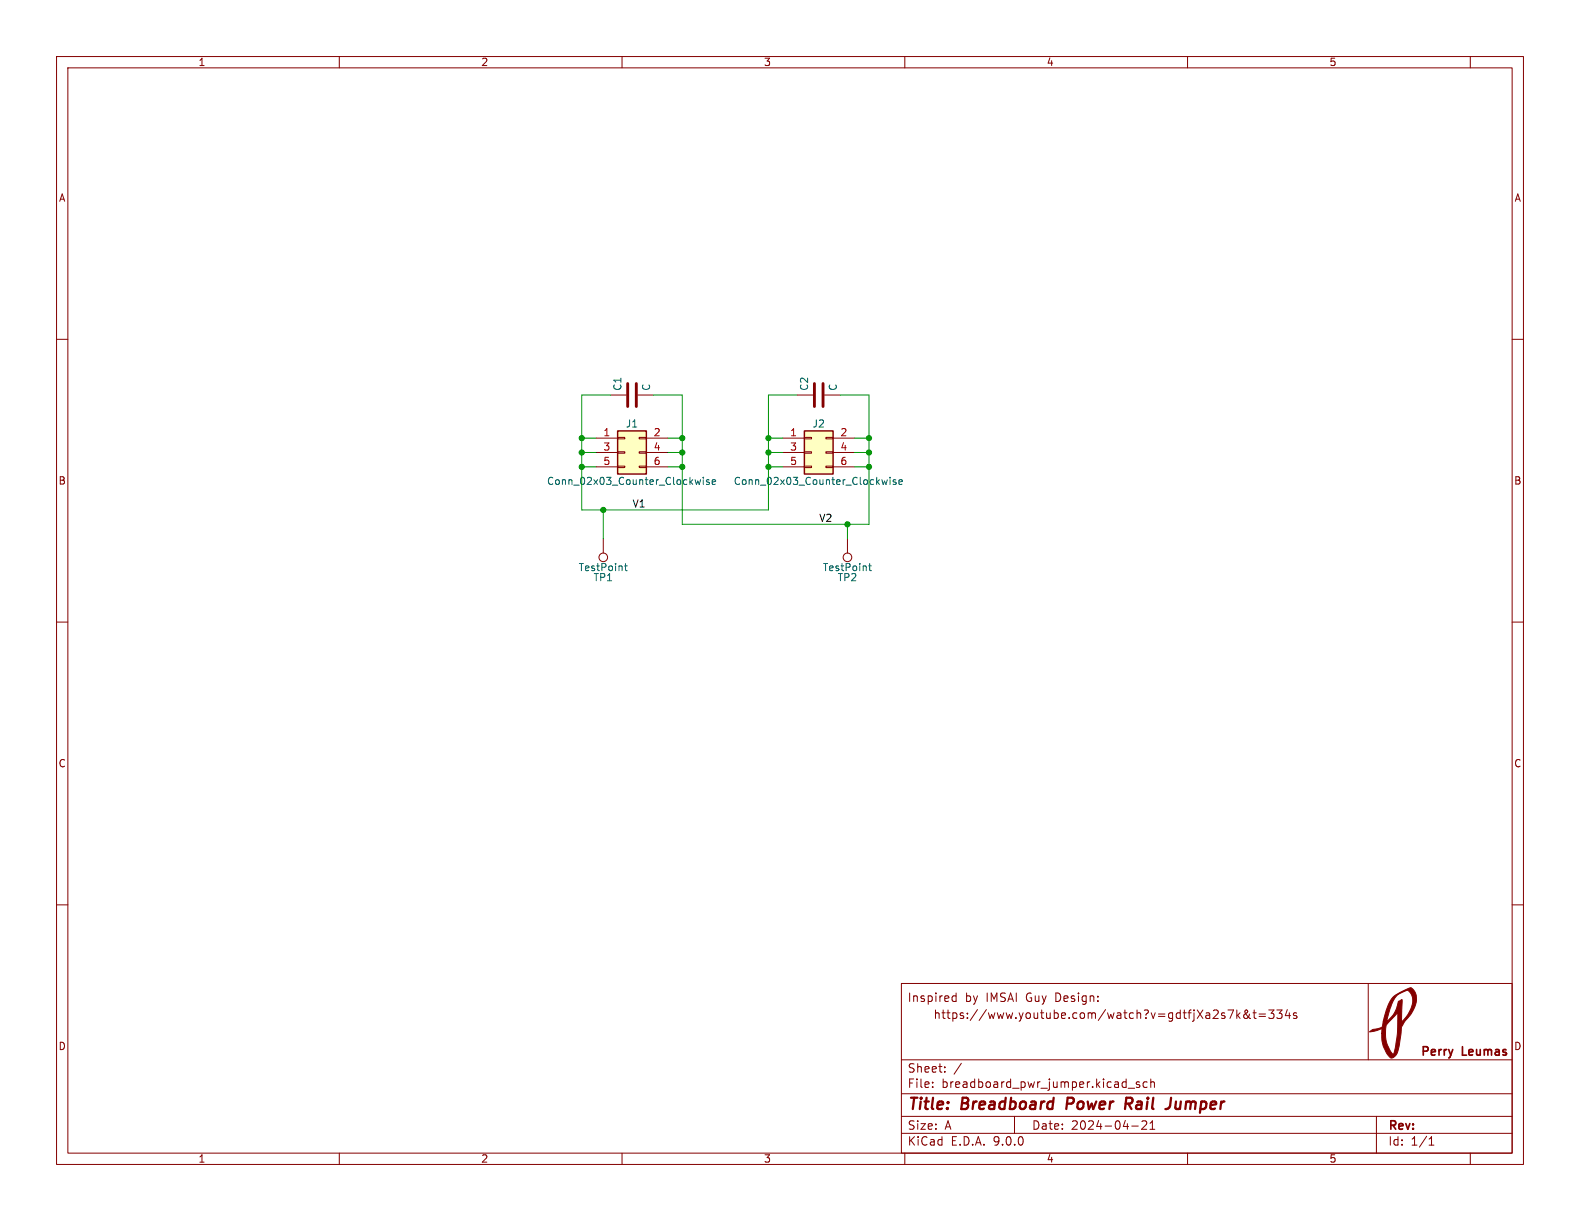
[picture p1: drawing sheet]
<svg xmlns="http://www.w3.org/2000/svg" width="279mm" height="216mm" viewBox="0 0 279 216" stroke-linecap="round" stroke-linejoin="round" font-family="sans-serif">
<g fill="none" stroke="#840000" stroke-width=".18">
<path d="M10 10h259.4v195.9h-259.4zM12 12h255.4v191.9h-255.4zM60 10v2M110 10v2M160 10v2M210 10v2M260 10v2M10 60h2M107.9 69.9h2.8M112.8 69.9h2.8M267.4 60h2M10 110h2"/>
<path d="M267.4 110h2M10 160h2M159.4 173.9h108v30h-108zM168.4 176.9l.2 .2 .5-.1M169.1 175.6v1.5M169.1 176.2l-.5-.1-.2 .1M217.1 178.6h1l-.6 1.5M218.7 178.6v1.5M218.9 179.5l.4 .6M219.3 179.1l-.6 .6M220.9 179.3l-.3 .6a.41 .41 0 0 1-.6 .1 .41 .41 0 0 1 .1-.6l.5-.5v-.2h-.4a1.44 1.44 0 0 0 .9 1.4M221.6 179.1h.5"/>
<path d="M221.8 178.6v1.3l.3 .2M222.6 179.3h1.2M222.6 179.7h1.2M224.4 178.6h.9l-.5 .6 .4 .1v.6l-.2 .2h-.4l-.2-.2M225.8 178.6h.9l-.5 .6 .4 .1v.6l-.2 .2h-.4l-.2-.2M227.6 178.5l-.3 1.1h.9M228 179.1v1M229.3 179.2l-.4-.1-.2 .2 .1 .2 .5 .2v.3h-.6M242 173.9v13.5M267.4 160h2M159.4 197.4h108M159.4 193.4h108"/>
<path d="M159.4 187.4h108M164.9 192.1v.2M164.9 191.4v.1M167.1 189.4v.2M167.1 188.7v.1M170 188l-1.3 1.9M179.4 197.4v3M199.5 192.4h1.1M200.1 199.1h1.2M201.5 191.4l-.4-.1-.2 .2 .1 .2 .5 .2v.3h-.6M201.9 198.3l.6-.1 .2 .1 .1 .3-.9 1.1h.9M202.9 191.4l-.5-.1-.3 .3v.4l.2 .2h.6"/>
<path d="M203.4 199.7h.8M203.4 198.6l.4-.4v1.5M203.5 191.4l.2-.1 .4 .1v.9M203.5 190.8v1.5M243.4 197.4v6.5M60 203.9v2M110 203.9v2M159.4 200.4h108M160 203.9v2M210 203.9v2M252.7 202.5h.9M252.7 201.4l.4-.4v1.5"/>
<path d="M260 203.9v2"/>
</g>
<path d="M188.8 194.1l-.2 2M199.5 195.2l.6 .9M199.9 194.1h-.7l-.3 2M200 195.1l-.9 .1M207.1 194.1l-.2 1.4M208 194.8l-.2 1 .3 .3" fill="none" stroke="#840000" stroke-width=".4"/>
<path d="M246.4 176.3l1.1-.8 2-.8a2.58 2.58 0 0 1 .6 3.5l-.7 1.2-.8 1a2.85 2.85 0 0 0-.9 2.5l-.3 2.1a2.54 2.54 0 0 1-1.3 2.1l-.2-.1-.6-.6-.7-1.3-.2-1.2-.1-1.2h.7l.1 1.2 .2 .8 .6 1.1 .5 .7 .3-1.2 .4-2.5 .1-3.8-1.4 1.5a2.09 2.09 0 0 0-.8 2.2h-.7l.1-.8-1.2 .4-1 .2a3.3 3.3 0 0 1 1.8-.7 1.04 1.04 0 0 0 .6-1.2h.7l.2-.2a5.6 5.6 0 0 0 1.8-3.3l.6-.3v3.9l1-1.2a3.6 3.6 0 0 0 .6-3.8 .68 .68 0 0 0-.9-.5l-1.3 .6-.7 .7-.8 1.9-.5 2.2h-.7l.9-2.9z" fill="#840000" stroke="#840000" stroke-width=".18"/>
<path d="M111 67.8v4.1M112.5 67.8v4.1" fill="none" stroke="#840000" stroke-width=".51"/>
<path d="M142.2 76.2h5.1v7.6h-5.1z" fill="#ffffc2"/>
<path d="M142.2 76.2h5.1v7.6h-5.1z" fill="none" stroke="#840000" stroke-width=".25"/>
<g fill="none" stroke="#840000" stroke-width=".18">
<path d="M138.4 77.5h3.8M142.2 77.3h1.3v.3h-1.3zM142.2 79.9h1.3v.2h-1.3zM146 77.3h1.3v.3h-1.3zM146 79.9h1.3v.2h-1.3zM147.3 77.5h3.8M106.7 95.3v2.5M138.4 80h3.8M138.4 82.6h3.8M142.2 82.4h1.3v.3h-1.3zM146 82.4h1.3v.3h-1.3zM147.3 80h3.8"/>
<path d="M147.3 82.6h3.8"/>
<circle cx="106.7" cy="98.6" r=".76"/>
</g>
<path d="M110.6 99.6v1.1l.3 .2M156.9 84.8l-.2 .9-.3-.6M157.4 84.4v.1M157.4 84.8v.9M158.4 84.9l-.3-.1-.2 .2 .1 .2 .4 .1v.3h-.5M159 85.2l.6-.1-.1-.2-.4-.1-.1 .2v.6h.5M110.4 100.1h.5" fill="none" stroke="#006464" stroke-width=".18"/>
<path d="M109.2 76.2h5.1v7.6h-5.1z" fill="#ffffc2"/>
<path d="M109.2 76.2h5.1v7.6h-5.1z" fill="none" stroke="#840000" stroke-width=".25"/>
<g fill="none" stroke="#840000" stroke-width=".18">
<path d="M105.4 77.5h3.8M109.2 77.3h1.3v.3h-1.3zM109.2 79.9h1.3v.2h-1.3zM113 77.3h1.3v.3h-1.3zM113 79.9h1.3v.2h-1.3zM114.3 77.5h3.8M141 69.9h2.8M145.8 69.9h2.8M105.4 80h3.8M105.4 82.6h3.8M109.2 82.4h1.3v.3h-1.3zM113 82.4h1.3v.3h-1.3z"/>
<path d="M114.3 80h3.8M114.3 82.6h3.8M149.9 95.3v2.5"/>
<circle cx="149.9" cy="98.6" r=".76"/>
</g>
<path d="M123.9 84.8l-.3 .9-.2-.6M124.4 84.4v.1M124.4 84.8v.9M125.4 84.9l-.3-.1-.2 .2 .1 .2 .4 .1v.3h-.5M125.9 85.2l.6-.1v-.2l-.4-.1-.2 .2 .1 .6h.5M153.8 99.6v1.1l.3 .2M153.6 100.1h.5" fill="none" stroke="#006464" stroke-width=".18"/>
<path d="M144 67.8v4.1M145.5 67.8v4.1" fill="none" stroke="#840000" stroke-width=".51"/>
<g fill="none" stroke="#009600" stroke-width=".18">
<path d="M102.9 77.5h2.5M107.9 69.9h-5v20.3h33v-20.3h5.1M115.6 69.9h5v22.8h33.1v-22.8h-5.1M118.1 77.5h2.5M135.9 77.5h2.5M151.1 77.5h2.6M102.9 80h2.5M102.9 82.6h2.5M106.7 90.2v5.1M118.1 80h2.5M118.1 82.6h2.5M135.9 80h2.5"/>
<path d="M135.9 82.6h2.5M149.9 92.7v2.6M151.1 80h2.6M151.1 82.6h2.6"/>
</g>
<g fill="#009600" stroke="#009600" stroke-width=".18">
<circle cx="153.7" cy="80" r=".46"/>
<circle cx="153.7" cy="82.6" r=".46"/>
<circle cx="153.7" cy="77.5" r=".46"/>
<circle cx="135.9" cy="80" r=".46"/>
<circle cx="135.9" cy="82.6" r=".46"/>
<circle cx="135.9" cy="77.5" r=".46"/>
<circle cx="149.9" cy="92.7" r=".46"/>
<circle cx="102.9" cy="82.6" r=".46"/>
<circle cx="102.9" cy="80" r=".46"/>
<circle cx="102.9" cy="77.5" r=".46"/>
<circle cx="120.6" cy="80" r=".46"/>
<circle cx="106.7" cy="90.2" r=".46"/>
<circle cx="120.6" cy="77.5" r=".46"/>
<circle cx="120.6" cy="82.6" r=".46"/>
</g>
<g font-size="2.8" fill="#840000">
<text x="160.4" y="196.8">Title:</text>
<text x="170.1" y="196.8">Breadboard</text>
<text x="189.4" y="196.8">Power</text>
<text x="200.6" y="196.8">Rail</text>
<text x="208.7" y="196.8">Jumper</text>
</g>
<g font-size="2.1" fill="#840000">
<text x="160.4" y="177.4">Inspired</text>
<text x="170.6" y="177.4">by</text>
<text x="174.4" y="177.4">IMSAI</text>
<text x="181.6" y="177.4">Guy</text>
<text x="186.9" y="177.4">Design:</text>
<text x="165.6" y="180.4">https://www.youtube.com/watch?v=gdtfjXa2s7k&amp;t=334s</text>
<text x="160.4" y="189.9">Sheet:</text>
<text x="251.1" y="187.1">Perry</text>
<text x="258.7" y="187.1">Leumas</text>
<text x="160.4" y="192.6">File:</text>
<text x="166.5" y="192.6">breadboard_pwr_jumper.kicad_sch</text>
<text x="160.4" y="202.8">KiCad</text>
<text x="160.4" y="200">Size:</text>
<text x="167.1" y="200">A</text>
<text x="168.1" y="202.8">E.D.A.</text>
<text x="175.7" y="202.8">9.0.0</text>
<text x="182.4" y="200">Date:</text>
<text x="189.4" y="200">2024-04-21</text>
<text x="245.4" y="200.2">Rev:</text>
<text x="245.4" y="202.8">Id:</text>
<text x="249.5" y="202.8">1/1</text>
</g>
<g font-size="1.8" fill="#840000">
<text x="35" y="11.9">1</text>
<text x="85" y="11.9">2</text>
<text x="135" y="11.9">3</text>
<text x="185" y="11.9">4</text>
<text x="235" y="11.9">5</text>
<text x="10.3" y="35.9">A</text>
<text x="267.7" y="35.9">A</text>
<text x="10.3" y="85.9">B</text>
<text x="267.7" y="85.9">B</text>
<text x="10.3" y="135.9">C</text>
<text x="267.7" y="135.9">C</text>
<text x="10.3" y="185.9">D</text>
<text x="267.7" y="185.9">D</text>
<text x="35" y="205.8">1</text>
<text x="85" y="205.8">2</text>
<text x="135" y="205.8">3</text>
<text x="185" y="205.8">4</text>
<text x="235" y="205.8">5</text>
</g>
<g font-size="1.8" fill="#006464">
<text x="110.1" y="69.2" transform="rotate(-90 110.1 69.2)">C1</text>
<text x="115.2" y="69.2" transform="rotate(-90 115.2 69.2)">C</text>
<text x="143.1" y="69.2" transform="rotate(-90 143.1 69.2)">C2</text>
<text x="148.2" y="69.2" transform="rotate(-90 148.2 69.2)">C</text>
<text x="110.6" y="75.8">J1</text>
<text x="143.6" y="75.8">J2</text>
<text x="96.6" y="86">Conn_02x03_Counter_Clockwise</text>
<text x="129.7" y="86">Conn_02x03_Counter_Clockwise</text>
<text x="102.2" y="101.2">TestPoint</text>
<text x="145.4" y="101.2">TestPoint</text>
<text x="104.9" y="103">TP1</text>
<text x="148" y="103">TP2</text>
</g>
<g font-size="1.8" fill="#a90000">
<text x="106.6" y="77.2">1</text>
<text x="115.5" y="77.2">2</text>
<text x="139.6" y="77.2">1</text>
<text x="148.5" y="77.2">2</text>
<text x="106.6" y="79.8">3</text>
<text x="106.6" y="82.3">5</text>
<text x="115.5" y="79.8">4</text>
<text x="115.5" y="82.3">6</text>
<text x="139.6" y="79.8">3</text>
<text x="139.6" y="82.3">5</text>
<text x="148.5" y="79.8">4</text>
<text x="148.5" y="82.3">6</text>
</g>
<g font-size="1.8" fill="#0f0f0f">
<text x="111.8" y="89.8">V1</text>
<text x="144.8" y="92.4">V2</text>
</g>
</svg>
